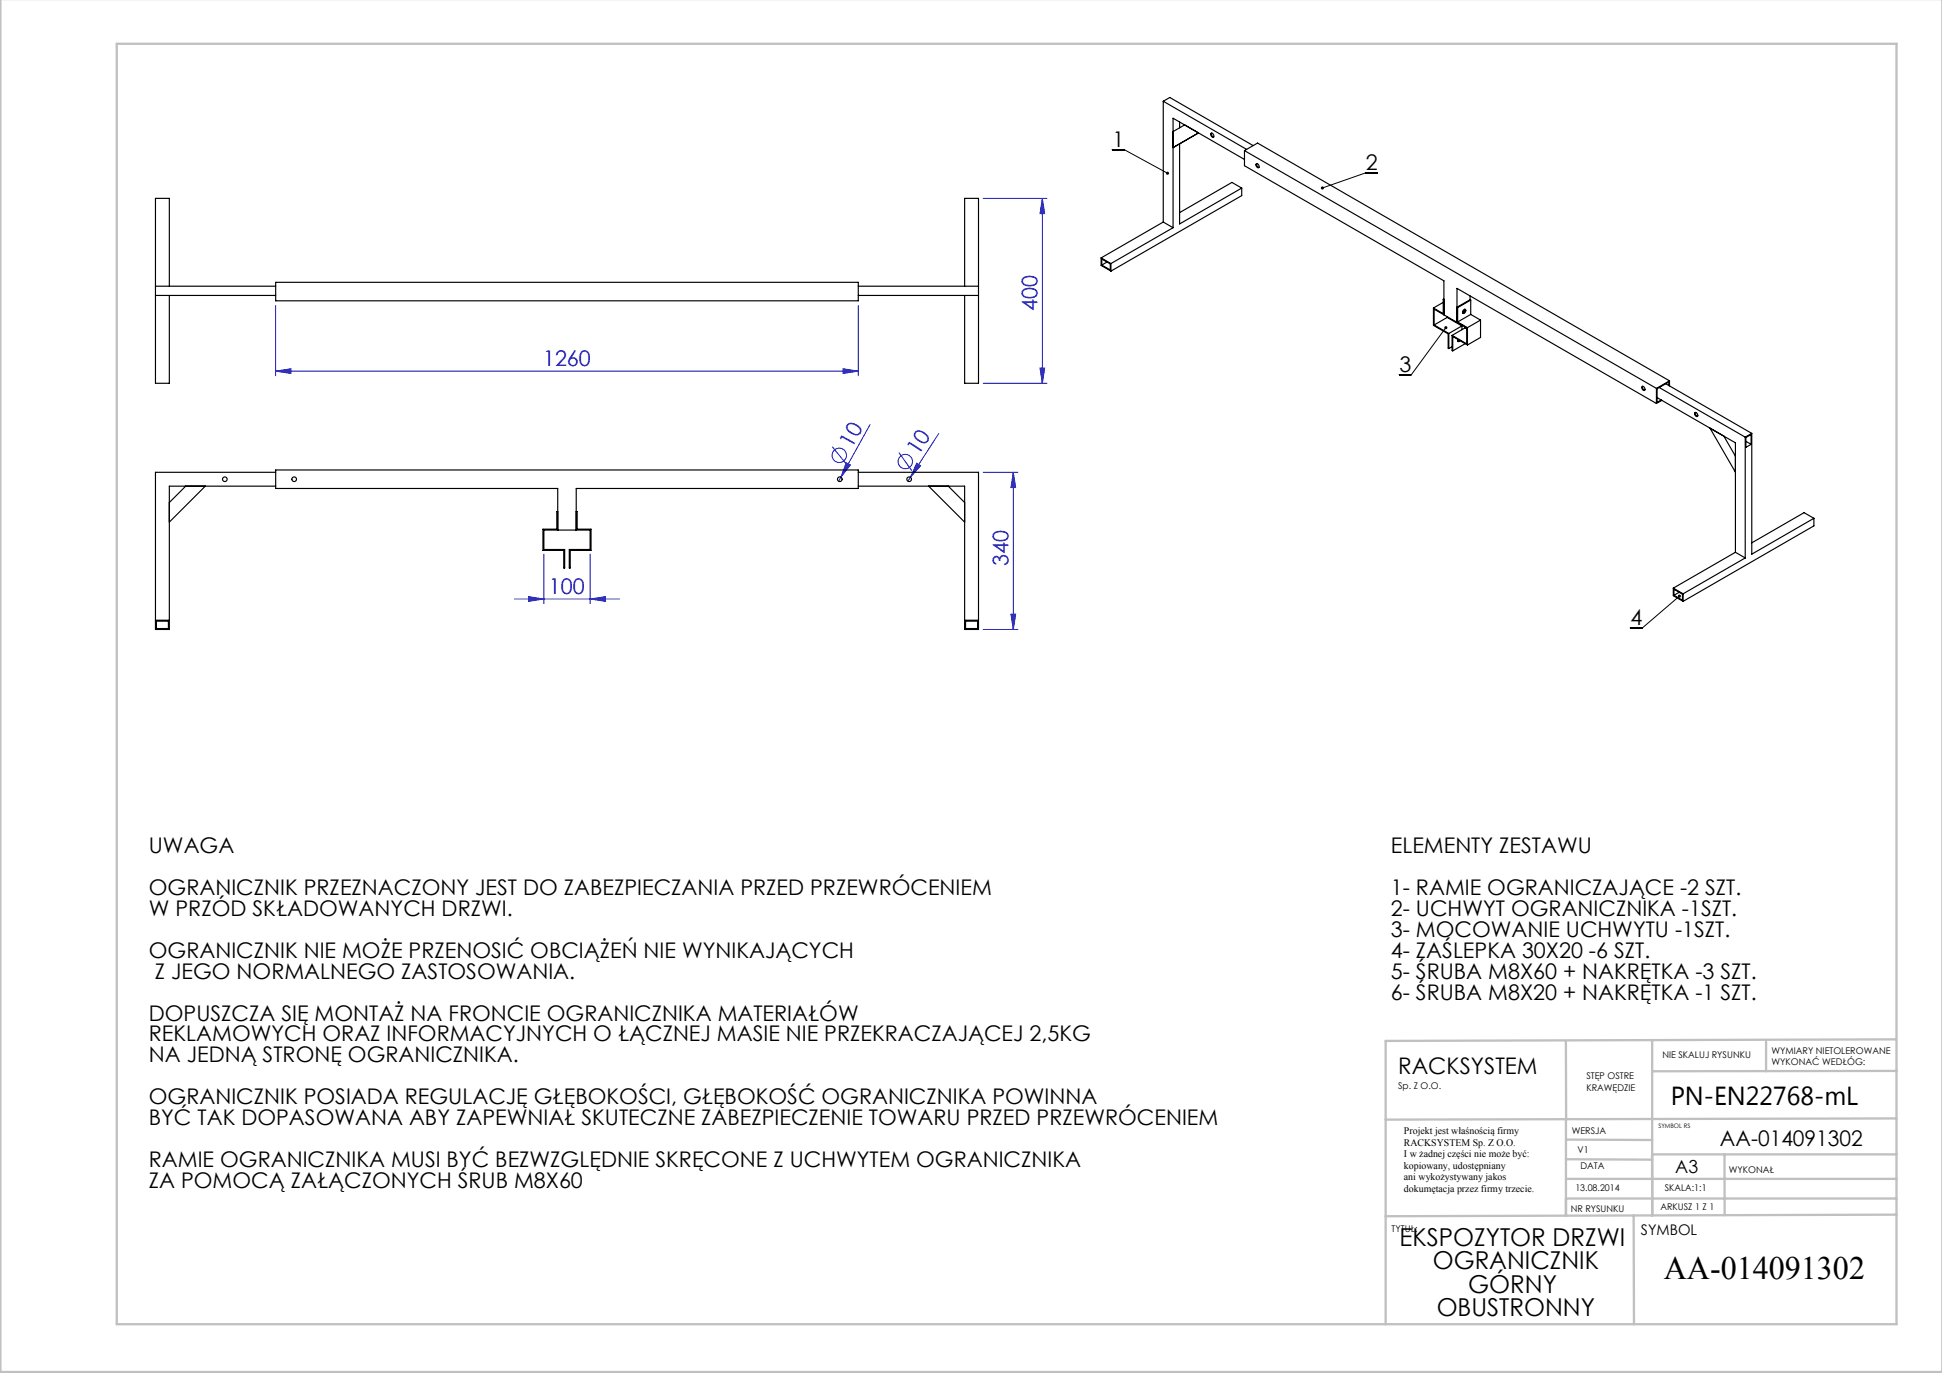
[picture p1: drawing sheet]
<svg xmlns="http://www.w3.org/2000/svg" width="420mm" height="297mm" viewBox="0 0 420 297" stroke-linecap="round" stroke-linejoin="round" font-family="sans-serif">
<g fill="none" stroke="#00f" stroke-width=".22">
<path d="M212.6 42.9h13.8M225.4 42.9v40M225.4 42.9l.5 3.3h-1zM59.6 66.1v15.2M182.3 79.8l3.3 .5-3.3 .5zM185.6 66.1v15.2M224.9 79.6h1l-.5 3.3zM59.6 80.3l3.3-.5v1zM59.6 80.3h126M180 96.6l3 3.8M188.2 91.9l-6.8 12.2M194.4 97.9l2.8 3.9"/>
<path d="M203 93.8l-6.6 10.3M212.6 82.9h13.8M117.6 119.9v10.7M127.6 119.9v10.7M183 100.1l.9 .5-2 2.6zM198.3 100.2l.8 .5-2.2 2.5zM212.6 102.2h7.6M219.1 102.2v34M219.1 102.2l.6 3.3h-1.1zM111.3 129.6h22.7M114.3 129.1l3.3 .5-3.3 .5zM127.6 129.6l3.3-.5v1z"/>
<path d="M212.6 136.2h7.6M218.6 132.9h1.1l-.6 3.3z"/>
<circle cx="181.5" cy="98.5" r="1.56"/>
<circle cx="195.8" cy="99.8" r="1.56"/>
</g>
<path d="M240.6 32.4h2.6l9.3 5.1M297.9 37.4h-2.6l-9.3 3.3M312.7 70.9l-7.5 10.2h-2.6M363.2 129l-8 6.8h-2.6" fill="none" stroke="#000" stroke-width=".22"/>
<g fill="none" stroke="#c0c0c0" stroke-width=".5">
<path d="M.1 -.1v296.9h419.9M25.2 9.5h385v276.9h-385zM338.7 225.2v16.9M357.3 225v37.9v-13.2M382 225.4v6.3M410.1 224.8l-110.4 .4v61.2M410.1 231.7h-52.8M338.7 259.3h71.5M338.7 255h71.5M338.7 250.8l18.6 .1M338.7 246.5l18.6 .1M338.7 242.1v20.9"/>
<path d="M357.3 249.7h52.9M373 249.7v13.2M410.1 241.9l-110.4 .3M353.3 262.9l.1 23.5M410.2 262.7l-110.5 .4"/>
</g>
<path d="M252.3 37.2l-.1 .5 .5 .1 .1-.2-.3-.1 .3 .1-.1-.4zM285.7 40.5v.3l.3-.1-.3 .1a.34 .34 0 0 0 .5 .2 .34 .34 0 0 0 .1-.6 .34 .34 0 0 0-.6 .1zM312.4 70.7a.34 .34 0 0 0 .1 .4 .34 .34 0 0 0 .5 0 .34 .34 0 0 0-.1-.5l-.2 .3 .2-.3zM362.9 128.7a.34 .34 0 0 0 .1 .5 .34 .34 0 0 0 .4 0 .34 .34 0 0 0 .1-.5l-.3 .3 .3-.3-.3-.1z" fill="#000"/>
<g fill="#00f">
<path d="M198.3 100.2l.8 .5-2.2 2.5z"/>
<path d="M183 100.1l.9 .5-2 2.6z"/>
<path d="M114.3 129.1l3.3 .5-3.3 .5zM127.6 129.6l3.3-.5v1zM59.6 80.3l3.3-.5v1zM182.3 79.8l3.3 .5-3.3 .5z"/>
<path d="M219.1 102.2l.6 3.3h-1.1zM218.6 132.9h1.1l-.6 3.3z"/>
<path d="M225.4 42.9l.5 3.3h-1zM224.9 79.6h1l-.5 3.3z"/>
</g>
<g fill="none" stroke="#000" stroke-width=".25">
<path d="M251.6 21.9l18 10.4M251.6 21.9v26.1M251.6 21.9l1.4-.8 18 10.4M255.1 26.4v1.2M256.2 27l-2.5 1.5M259.2 28.8l-5.5 3.1 1.4-.8v17.3l13.4-7.7M261.9 28.9a.48 .48 0 0 1 .5 .2 .48 .48 0 0 1-.1 .6l-.4-.3zM262 28.8l.1 .5 .4 .3M262.2 28.8h.1M269.1 34.5l-15.4-8.9v23.7M269.1 32.6v3.2l43.2 24.9v7.4M269.1 32.6l89.1 51.4"/>
<path d="M269.1 32.6l2.9-1.7 89.1 51.5M271.7 35.5a.48 .48 0 0 1 .5 .2 .48 .48 0 0 1-.1 .6l-.4-.4zM271.8 35.4v.5l.5 .3M238.1 55.8l2.2 1.2M238.1 55.8v1.6l2.2 1.2M238.3 56l1.8 1.1v1.3l-1.8-1.1zM239.4 56.7l-1.1 .6M240.3 57v1.6M251.6 48l2.1 1.3M251.6 48l-13.5 7.8M253.7 49.3l-13.4 7.7M268.5 40.7v1.6l-28.2 16.3"/>
<path d="M268.5 40.7l-2.1-1.2-11.3 6.5M33.6 63.9h26M33.6 61.9h26M36.6 61.9v-19h-3v40h3v-19M59.6 61.1h126v4h-126zM185.6 63.9h26M185.6 61.9h26M208.6 61.9v-19h3v40h-3v-19M310 66.6v3.8l3.2 1.8v3.1l.1 .1M310.2 70.3l3.1 1.8M310.2 70.3v-3.4l7 4.1v3.4l-3.2-1.9M312.1 64.7l.2 .1"/>
<path d="M312.1 64.7v3.2l-2.1-1.3M312.1 65.4l-2.1 1.2M312.3 64.7h-.2M313 68.7l3.2 1.8M313 68.7l-2.8 1.6M313 68.5v.2M313.3 72.1v3.3M314 72.5v3.3l.2 .1M314 75l-.7 .4M315.1 69.7v-7.3l43.1 24.9M315.2 66.5v3.1M315.2 69.6l2.2 1.3"/>
<path d="M315.3 73.4a.29 .29 0 0 0 .1 .5 .29 .29 0 0 0 .4-.2M315.6 73.6l-.3 .2M316.2 70.5l-2.9 1.6M316.2 70.5v.8M316.4 67.3l.1 .2M316.5 67a.31 .31 0 0 1 .5 0 .31 .31 0 0 1-.1 .5 .35 .35 0 0 1-.6 .2 .35 .35 0 0 1 .2-.6zM316.7 66.9v.4l-.4 .3M316.8 66.9l-.1 .6-.3 .2M316.9 74.3l-2.7 1.6M317.2 71.1l-.3-.2-2.9 1.6M317.4 70.9v3.7M317.4 74.6l-3.2-1.8v3.1"/>
<path d="M317.9 64.8l-2.8 1.7h.1M317.9 64.8l.2 .1M317.9 64v.8M318.1 64.9l-2.9 1.6M318.1 64.9v3.1M318.1 68l-2.9 1.6M318.1 68l2.1 1.2M320.2 69.2l-2.8 1.7M320.2 69.2v3.8l-2.8 1.6M355.1 83.6a.52 .52 0 0 1 .6 .3 .52 .52 0 0 1-.1 .6l-.2-.1a.62 .62 0 0 1-.3-.8zM355.2 83.6l.1 .4 .4 .4M358.2 84v3.3"/>
<path d="M358.4 86l16.9 9.8v23.7M358.8 83.8l18.6 10.8M359.4 86.6l-1.2 .7M360.3 83l18.6 10.7M360.9 83.4v-.8l-2.5 1.5v2.9l.9-.5M361.1 82.4l-2.9 1.6M361.1 82.4v1.1M366.6 89.2a.52 .52 0 0 1 .5 .3 .52 .52 0 0 1-.1 .6h-.2a.62 .62 0 0 1-.2-.9zM366.7 89.2v.5l.4 .3M366.8 89.2v.1M369.8 92.6l5.5 9.5M372.8 94.3l2.5 4.4"/>
<path d="M377.4 94.6v26.1M377.6 94.6l1.1-.6v2.1l-1.1 .7zM377.6 95.5l1.1 .6M378.9 93.7v26.2l13.4-7.8M378.9 93.7l-1.5 .9M40.2 105.2l-3.6 3.5M44.4 105.2l-7.8 7.7M59.6 102.2h-26v34h3v-31h23M120.6 110.7h-.2v3.8h-3v4.6h4.5v3.8h.2v-4h-4.5v-4.2h10v4.2h-4.5v4h.2v-3.8h4.5v-4.6h-3v-3.8h-.2M120.6 114.7v-9h-61v-4h126v4h-61v9M185.6 102.2h26v34h-3v-31h-23M200.8 105.2l7.8 7.7"/>
<path d="M205.1 105.2l3.5 3.5M375.3 119.5l2.1 1.2M375.3 119.5l-13.4 7.7M392.3 112.1v1.7l-28.3 16.3M392.3 112.1l-2.1-1.2-11.3 6.5M33.6 134.2h3M33.8 134.4h2.6v1.6h-2.6zM208.6 134.2h3M208.8 134.4h2.6v1.6h-2.6zM361.9 127.2l2.1 1.2M361.9 127.2v1.7l2.1 1.2M362 127.5l1.9 1v1.3l-1.9-1z"/>
<path d="M363.2 128.1l-1.2 .7M364 128.4v1.7M377.4 120.7l-13.4 7.7"/>
<circle cx="48.6" cy="103.7" r=".5"/>
<circle cx="63.6" cy="103.7" r=".5"/>
<circle cx="181.6" cy="103.7" r=".5"/>
<circle cx="196.6" cy="103.7" r=".5"/>
</g>
<text font-size="7.1" x="359.8" y="276.7">AA-014091302</text>
<text font-size="5.6" x="361.3" y="239.1">PN-EN22768-mL</text>
<g font-size="5.3">
<text x="302.7" y="269.4">EKSPOZYTOR DRZWI</text>
<text x="309.9" y="274.5">OGRANICZNIK</text>
<text x="317.5" y="279.7">GÓRNY</text>
<text x="310.7" y="284.8">OBUSTRONNY</text>
</g>
<text font-size="4.9" x="302.4" y="232.4">RACKSYSTEM</text>
<g font-size="4.7">
<text x="240.6" y="31.8">1</text>
<text x="295.4" y="36.7">2</text>
<text x="302.7" y="80.4">3</text>
<text x="352.6" y="135.2">4</text>
<text x="32.2" y="184.5">UWAGA</text>
<text x="300.8" y="184.5">ELEMENTY ZESTAWU</text>
<text x="32.2" y="193.6">OGRANICZNIK PRZEZNACZONY JEST DO ZABEZPIECZANIA PRZED PRZEWRÓCENIEM</text>
<text x="300.8" y="193.6">1- RAMIE OGRANICZAJĄCE -2 SZT.</text>
<text x="32.2" y="198.1">W PRZÓD SKŁADOWANYCH DRZWI.</text>
<text x="300.8" y="198.1">2- UCHWYT OGRANICZNIKA -1SZT.</text>
<text x="300.8" y="202.6">3- MOCOWANIE UCHWYTU -1SZT.</text>
<text x="32.2" y="207.2">OGRANICZNIK NIE MOŻE PRZENOSIĆ OBCIĄŻEŃ NIE WYNIKAJĄCYCH</text>
<text x="300.8" y="207.2">4- ZAŚLEPKA 30X20 -6 SZT.</text>
<text x="33.5" y="211.7">Z JEGO NORMALNEGO ZASTOSOWANIA.</text>
<text x="300.8" y="211.7">5- ŚRUBA M8X60 + NAKRĘTKA -3 SZT.</text>
<text x="32.2" y="220.8">DOPUSZCZA SIĘ MONTAŻ NA FRONCIE OGRANICZNIKA MATERIAŁÓW</text>
<text x="300.8" y="216.2">6- ŚRUBA M8X20 + NAKRĘTKA -1 SZT.</text>
<text x="32.2" y="225.3">REKLAMOWYCH ORAZ INFORMACYJNYCH O ŁĄCZNEJ MASIE NIE PRZEKRACZAJĄCEJ 2,5KG</text>
<text x="32.2" y="229.8">NA JEDNĄ STRONĘ OGRANICZNIKA.</text>
<text x="32.2" y="238.9">OGRANICZNIK POSIADA REGULACJĘ GŁĘBOKOŚCI, GŁĘBOKOŚĆ OGRANICZNIKA POWINNA</text>
<text x="32.2" y="243.4">BYĆ TAK DOPASOWANA ABY ZAPEWNIAŁ SKUTECZNE ZABEZPIECZENIE TOWARU PRZED PRZEWRÓCENIEM</text>
<text x="372" y="247.8">AA-014091302</text>
<text x="32.2" y="252.4">RAMIE OGRANICZNIKA MUSI BYĆ BEZWZGLĘDNIE SKRĘCONE Z UCHWYTEM OGRANICZNIKA</text>
<text x="32.2" y="257">ZA POMOCĄ ZAŁĄCZONYCH ŚRUB M8X60</text>
</g>
<g font-size="4.7" fill="#00f">
<text x="224.4" y="67.3" transform="rotate(-90 224.4 67.3)">400</text>
<text x="117.4" y="79.3">1260</text>
<text x="184.3" y="97.1" transform="rotate(-61 184.3 97.1)">10</text>
<text x="198.6" y="98.6" transform="rotate(-57 198.6 98.6)">10</text>
<text x="218.1" y="122.4" transform="rotate(-90 218.1 122.4)">340</text>
<text x="118.7" y="128.6">100</text>
</g>
<text font-size="3.9" x="362.3" y="253.8">A3</text>
<text font-size="3.2" x="354.9" y="267.2">SYMBOL</text>
<g font-size="2.2">
<text x="303.6" y="245.3">Projekt jest właśnością firmy</text>
<text x="303.6" y="247.8">RACKSYSTEM Sp. Z O.O.</text>
<text x="303.6" y="250.3">I w żadnej części nie może być:</text>
<text x="303.6" y="252.8">kopiowany, udostępniany</text>
<text x="303.6" y="255.3">ani wykożystywany jakos</text>
<text x="303.6" y="257.8">dokumętacja przez firmy trzecie.</text>
</g>
<g font-size="2">
<text x="383.1" y="227.9">WYMIARY NIETOLEROWANE</text>
<text x="343.1" y="233.4">STĘP OSTRE</text>
<text x="359.5" y="228.9">NIE SKALUJ RYSUNKU</text>
<text x="383.1" y="230.4">WYKONAĆ WEDŁÓG:</text>
<text x="302.4" y="235.5">Sp. Z O.O.</text>
<text x="343.1" y="235.9">KRAWĘDZIE</text>
<text x="339.9" y="245.4">WERSJA</text>
<text x="341.2" y="249.4">V1</text>
<text x="340.7" y="257.7">13.08.2014</text>
<text x="341.8" y="252.9">DATA</text>
<text x="360.1" y="257.7">SKALA:1:1</text>
<text x="373.9" y="253.8">WYKONAŁ</text>
<text x="339.7" y="262.3">NR RYSUNKU</text>
<text x="359.1" y="261.8">ARKUSZ 1 Z 1</text>
<text x="301" y="266.4">TYTUŁ:</text>
</g>
<text font-size="1.3" x="358.7" y="244">SYMBOL RS</text>
</svg>
